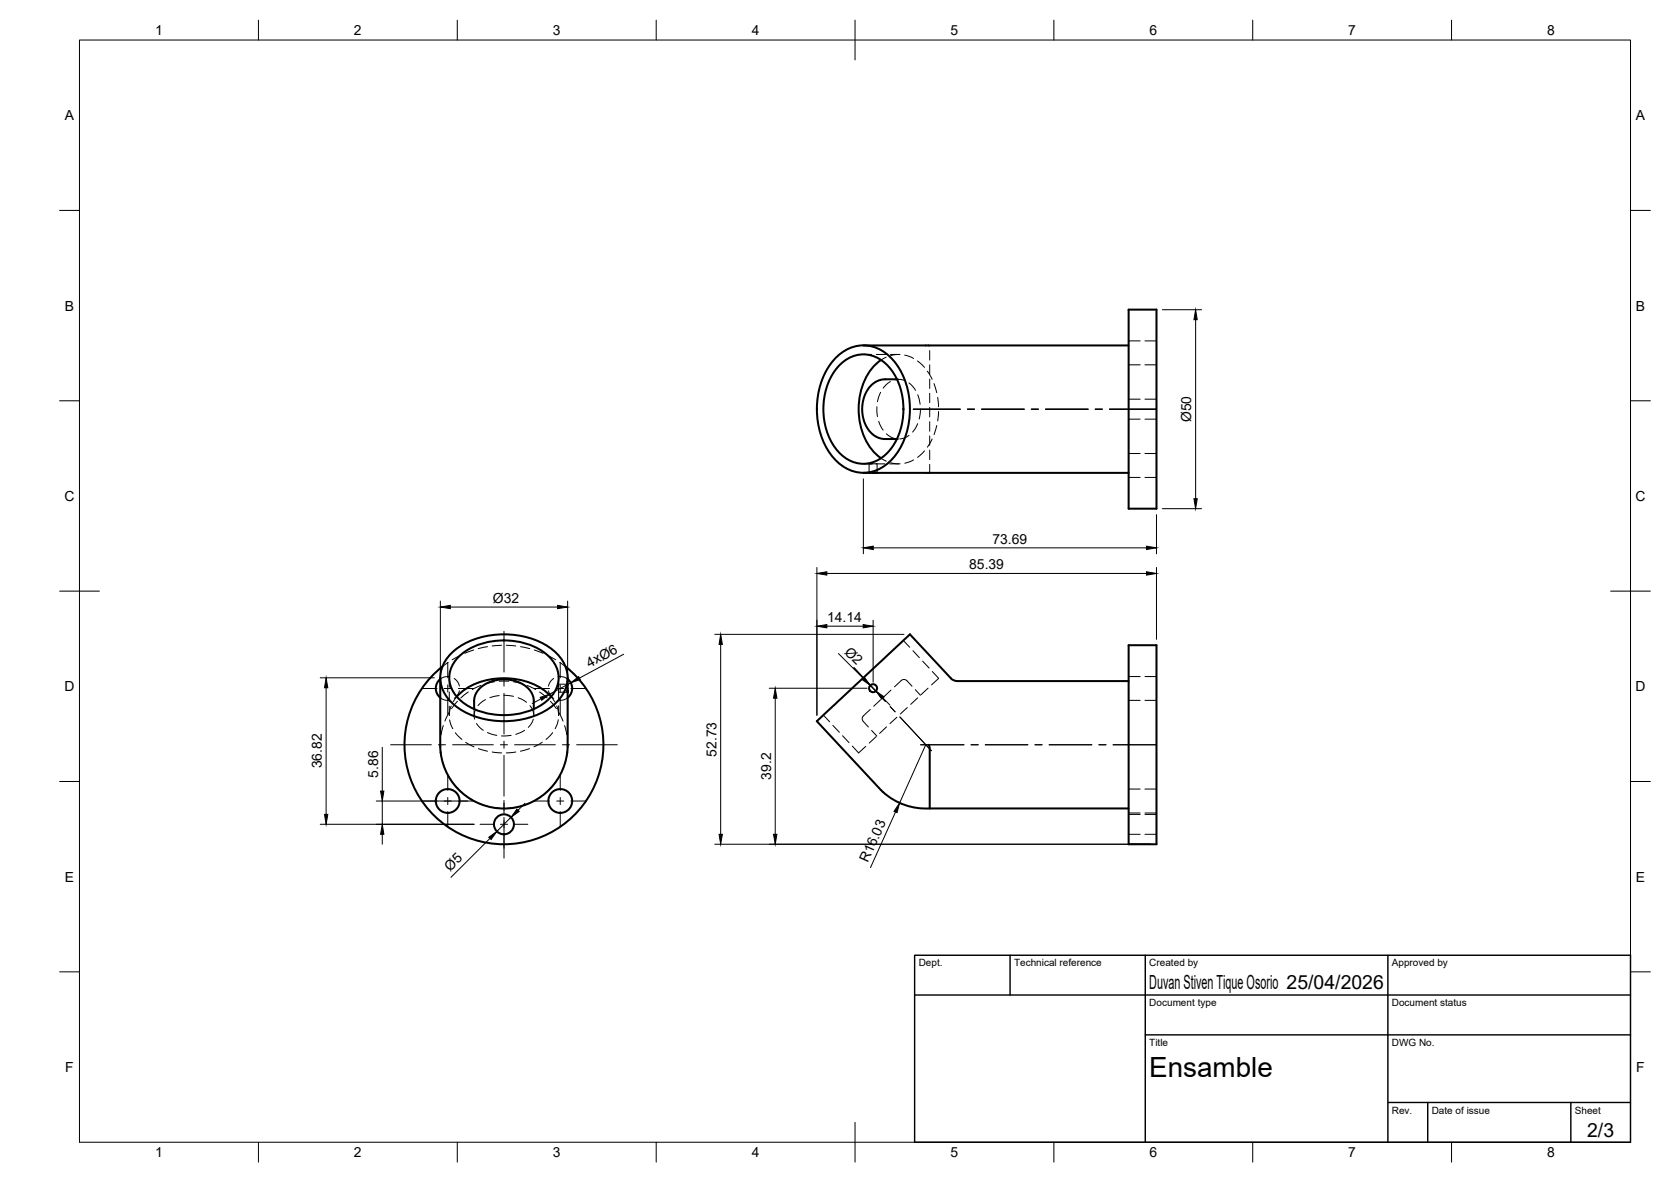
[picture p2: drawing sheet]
<svg xmlns="http://www.w3.org/2000/svg" width="420mm" height="297mm" viewBox="0 0 420 297" stroke-linecap="round" stroke-linejoin="round" font-family="sans-serif">
<!-- layer: Visible -->
<g fill="none" stroke="#000" stroke-width=".51">
<path d="M283.8 77.8h7v50h-7zM210.2 89.9a9.4 9.4 0 0 1 14.7 1 20.2 20.2 0 0 1 0 23.8 9.5 9.5 0 0 1-15.6 0 20.2 20.2 0 0 1 0-23.8zM210.8 92.1a8.2 8.2 0 0 1 13.4 1 17.3 17.3 0 0 1-.8 20.4 8.2 8.2 0 0 1-13.4-1 17.3 17.3 0 0 1 .8-20.4zM217.1 86.8h66.7M221.5 90.5a15.1 15.1 0 0 0-5.6 13.6 14.6 14.6 0 0 0 5.6 11M225.5 95.3l-3.9 .1-1.2 .4-.9 .7-1 1-1 1.7-.6 1.9-.1 1.3 .1 1.9 .4 1.7 .8 1.7 1.1 1.3 1.2 .8 1.2 .4 3.9 .1M219.5 118.8h1h-3.4M220.2 118.8h63.6M110.7 170.3l.1 18.8M110.7 170.6a3 3 0 0 0 0 4.7M111.3 167.5a25 25 0 0 0-3 36.6 25 25 0 0 0 36.8 0 25 25 0 0 0-2.9-36.6M113.8 163.9a20.8 20.8 0 0 1 19.5-3.5 13.3 13.3 0 0 1 9.1 7.6 8.6 8.6 0 0 1-3.8 9.6 21.4 21.4 0 0 1-23.8 0 8.4 8.4 0 0 1-2.7-11.8z"/>
<path d="M114.9 175.1a16.8 16.8 0 0 1 15.4-4.3 14.5 14.5 0 0 1 8.3 4.3M115.1 165.3a17.5 17.5 0 0 1 17.7-3.4 10.6 10.6 0 0 1 7.6 7.3 7.9 7.9 0 0 1-4 7.8 18.3 18.3 0 0 1-20.4-.8 7.1 7.1 0 0 1-.9-10.9zM119.2 178.2l.1-2.9 .4-1.1 .8-1.1 1.3-1.1 1.3-.6 1.5-.5 2-.2 1.6 .1 1.8 .5 1.2 .5 1.5 1.1 .9 1.1 .5 1.3 .1 2.9M142.7 170.3v3.7v-1.1M142.7 173.7v14a16 16 0 0 1-15.3 15.5 16 16 0 0 1-16.6-14.1M142.7 170.6a3 3 0 0 1 0 4.7M283.8 162.1h7v50.1h-7zM283.8 171.2l-43.6-.1-1.1-.6-10.3-11.1-23.4 21.8 16.2 17.4a16 16 0 0 0 12.2 4.6M233.5 187.2l.3 .7v15.3M233.8 203.2h50"/>
<circle cx="219.5" cy="173" r="1"/>
<circle cx="112.6" cy="201.3" r="3"/>
<circle cx="126.7" cy="207.2" r="2.51"/>
<circle cx="140.9" cy="201.3" r="3"/>
</g>
<!-- layer: Hidden -->
<g fill="none" stroke="#000" stroke-width=".25">
<path d="M217.1 89.1h2M220.3 89.1h2.4M221.4 98.6l-.8 2.4M222.8 89.8l-1.3 .7M223.9 95.9l-.7 .4-1.1 1.2M223.9 89.1h2.1M225 95.4h1.5l1 .2M225.5 95.3h.5M226.3 89.1l-2.4 .3M227.5 89.2l2.2 .9M228.6 96.2l1 1 .6 .9M230.7 90.7l1.8 1.6"/>
<path d="M230.8 99.2l.6 2.4M233.2 93.3l1.2 2M233.5 86.8l.3 .1M233.8 98.8v2.4M233.8 95.3v2.3M233.8 91.7v2.4M233.8 88.1v2.4M234.8 96.4l.7 2.3M235.8 99.9l.2 2.3M283.8 85.7h2.9M283.8 91.7h2.9M287.9 85.7h2.9"/>
<path d="M287.9 91.7h2.9M217.1 116.6h1.7M218.5 118.8h.3zM218.5 116.6v2.2M218.8 118.8h.7M219.3 116.6h-.8h2v2.2M220.2 116.6h2.3M220.5 102.2l.1 2.5M220.9 105.9l1.2 2.2M221.5 115.2l1.3 .7M222.9 109l1.4 1 .7 .2M223.7 116.6h2.3"/>
<path d="M224 116.3l2.3 .3M225.5 110.3h.5M228.6 109.4l-1 .6-1.3 .3M229.7 115.6l-2.2 .8M230.7 106.5l-1.2 2.1M231.4 102.8l-.3 2.5M232.5 113.3l-1.8 1.6M233.8 116.7v2.1h-.3M233.8 113.1v2.4M233.8 109.5v2.4M233.8 106v2.4M233.8 102.4v2.4"/>
<path d="M234.4 110.3l-1.2 2.1M235.5 106.9l-.7 2.3M236 103.4l-.2 2.4M283.8 100.3h2.9M283.8 105.3h2.9M283.8 114h2.9M283.8 120h2.9M287.9 100.3h2.9M287.9 105.3h2.9M287.9 114h2.9M287.9 120h2.9M110.7 175.4l1.4 .6 1-.1"/>
<path d="M112.7 166.5l-1.4 1M112.9 179.1l-1 2.1M113 170.3v2.4M113 173.9v2.4M113 177.5v2.3M113.1 170.1l-1.5 .1-.9 .5M113.5 177.4l-.5 2.3M114.2 170.5l.9 .9 .4 1M114.9 175.1l-.9 1.2M115 176.2l-1.5 1.9M115.5 173.6l-.4 1.1-.9 .8M115.8 164.7l-2.1 1.1"/>
<path d="M117.8 173.9l-1.9 1.5M119.1 163.4l-2.2 .8M119.2 178.2v1.6M119.5 178.4l-.2 .9v1.4M120.9 172.3l-2.2 1M122.1 175.8l-1 .6-.9 .9M122.6 162.5l-2.4 .5M124.3 171.3l-2.3 .6M125.5 174.8l-2.3 .5M125.5 171.2h2.4M126.1 162.2l-2.4 .1M126.7 174.7l2.4 .3"/>
<path d="M127.3 162.2l2.4 .1M129.1 171.3l2.3 .6M130.3 175.4l2.1 1.1M130.9 162.5l2.3 .5M132.5 172.3l2.2 1M133.3 177.3l.6 1 .3 1.2M134.2 178.2v1.6M134.3 163.4l2.3 .8M135.7 173.9l1.9 1.5M137.6 164.7l2.1 1.1M137.9 173.6l.4 1.1 .9 .8M138.4 176.2l1.5 1.9"/>
<path d="M138.6 175.1l.8 1.2M139.2 170.5l-.9 .9-.4 1M140 177.4l.5 2.3M140.3 170.1l1.6 .1 .8 .5M140.4 172.5l.1-.6-.1 2.1 .1-.3M140.4 171.9h2.3M140.4 174h2.3M140.5 170.3v1.9M140.5 173.7v2.5M140.5 177.4v2.4M140.5 179.1l1.1 2.1M140.7 166.5l1.5 1"/>
<path d="M142.7 172.2v-.3v1M142.7 175.4l-1.3 .6h-1.1M207 179.7l1.6 1.7M218.8 178.3l-1.7 1.6a.99 .99 0 0 0 0 1.4l1.3 1.4M221.4 175.9l-1.7 1.6M224 173.4l-1.7 1.6M227.1 161l1.6 1.7M228.1 177.8l-1.7 1.6M229.3 172.5l-1.3-1.4a1.22 1.22 0 0 0-1.9 .4l-1.2 1.1M229.6 163.5l1.6 1.8M230.1 173.3l1.3 1.4M230.7 175.4l-1.7 1.6"/>
<path d="M232 166.1l1.6 1.8M233.4 172.9l-1.8 1.7M234.4 168.7l1.6 1.8-1.8 1.6M283.8 170h2.9M283.8 176h2.9M287.9 170h2.9M287.9 176h2.9M110.8 185.9l-.1 2.4 .3 1.9M111.3 191.4l.8 2.2M111.5 182.3l-.6 2.4M112.6 194.7l1.3 2M113.1 180.9l.8 2.2"/>
<path d="M114.5 184.1l1.6 1.7M114.6 197.6l1.7 1.7M117.1 186.5l2.1 1.2M119.8 181.8l.8 1 .9 .7M120.3 188.1l2.3 .7M122.6 184.1l2.3 .7M123.8 189l2.3 .2M128.5 184.8l-2.4 .1M129.7 189l-2.4 .2M131.9 183.5l-2.2 1M133.1 188.1l-2.2 .7M134.1 180.7l-.5 1.2-.8 .9"/>
<path d="M136.3 186.5l-2 1.2M138.8 197.6l-1.7 1.7M138.9 184.1l-1.6 1.7M140.4 180.9l-.8 2.2M140.8 194.7l-1.2 2M142 182.3l.5 2.4M142.1 191.4l-.7 2.2M142.7 185.9v2.1l-.3 2.2M209.4 182.3l1.7 1.7M211.9 184.9l1.6 1.7M214.3 187.5l1.6 1.7 1.8-1.6M219.2 183.6l1.3 1.4"/>
<path d="M220.3 185.1l-1.8 1.6M222.9 182.7l-1.7 1.6M225.5 180.2l-1.7 1.7M283.8 198.3h2.9M287.9 198.3h2.9M117.3 200.1l2 1.2M120.4 201.8l2.2 .8M123.8 202.9l2.3 .2M129.7 202.9l-2.4 .2M133.1 201.8l-2.3 .8M136.2 200.1l-2 1.2M283.8 204.7h2.9"/>
<path d="M283.8 209.7h2.9M283.8 204.3h2.9M287.9 204.7h2.9M287.9 209.7h2.9M287.9 204.3h2.9"/>
</g>
<!-- layer: BORDER -->
<g fill="none" stroke="#000" stroke-width=".25">
<path d="M20 10.1h390v276.9h-390zM65 5.1v5M115 5.1v5M165 5.1v5M215 5.1v10M265 5.1v5M315 5.1v5M365 5.1v5M15 52.9h5M410 52.9h5M15 100.7h5M410 100.7h5"/>
<path d="M15 148.6h10M405 148.6h10M15 196.4h5M410 196.4h5M15 244.2h5M410 244.2h5M65 287v5M115 287v5M165 287v5M215 282.1v9.9M265 287v5M315 287v5"/>
<path d="M365 287v5"/>
</g>
<!-- layer: TITLEBLOCK -->
<path d="M230 240.1h180v46.9h-180zM230 250h180M254 240.1v9.9M288 240.1v46.9M349 240.1v46.9M288 260.1h122M349 277.1h61M359 277.1v9.9M395 277.1v9.9" fill="none" stroke="#000" stroke-width=".36"/>
<!-- layer: Smart Centers -->
<g fill="none" stroke="#000" stroke-width=".25">
<path d="M229.6 102.8h11.8M243.2 102.8h1.8M246.8 102.8h10.7M259.3 102.8h1.8M262.9 102.8h10.7M275.4 102.8h1.8M279 102.8h11.8M126.7 158.7v10.2M106.1 173h3.8M111.7 173h1.8M112.6 166.5v3.8M112.6 172.1v1.8"/>
<path d="M112.6 175.7v3.8M115.3 173h3.8M126.7 170.7v1.8M126.7 174.3v10.2M134.4 173h3.8M140 173h1.8M140.9 166.5v3.8M140.9 172.1v1.8M140.9 175.7v3.8M143.5 173h3.9M214.7 167.8l7.9 8.5M223.8 177.6l1.3 1.3"/>
<path d="M98.2 187.2h10.3M110.2 187.2h1.8M112.6 194.8v3.8M113.8 187.2h10.2M125.8 187.2h1.8M126.7 186.3v1.8M126.7 189.8v10.3M129.4 187.2h10.2M140.9 194.8v3.8M141.4 187.2h1.8M145 187.2h10.2M226.3 180.2l7.9 8.5"/>
<path d="M231.5 187.2h10.9M244.2 187.2h1.8M247.7 187.2h10.7M260.2 187.2h1.8M263.8 187.2h10.7M276.3 187.2h1.8M279.9 187.2h10.9M106.1 201.3h3.8M111.7 201.3h1.8M112.6 200.4v1.8M112.6 204v3.8M115.3 201.3h3.8"/>
<path d="M120.7 207.1h3.3M125.8 207.1h1.8M126.7 201.2v3.3M126.7 205.4v10.3M129.4 207.1h3.3M134.4 201.3h3.8M140 201.3h1.8M140.9 200.4v1.8M140.9 204v3.8M143.5 201.3h3.9"/>
</g>
<!-- layer: FD_Dimensions -->
<g fill="none" stroke="#000" stroke-width=".25">
<path d="M292.3 77.8h9.8M300.6 80.3v45M217.1 120.3v18.9M219.6 137.7h68.7M290.8 129.3v9.9M292.3 127.8h9.8M110.7 151.1v35.1M113.2 152.6h27M142.7 151.1v35.1M179.7 159.4h47.6M205.4 142.6v37.2M207.9 144.1h80.4"/>
<path d="M207.9 157.4h9.1M219.5 155.9v15.6M290.8 142.6v18.1M80.5 170.3h28.7M82 172.8v31.8M136 175.6l-2.2 1.2M143.5 171.6l-5.3 2.8M156.8 164.4l-11.1 6M181.2 161.9v47.8M193.4 173h24.6M194.9 175.5v34.2M210.8 164.2l6.3 6.3"/>
<path d="M218.8 172.2l1.4 1.5M222 175.4l1.8 1.8M96.1 187.8v11M232.8 187.2l-6.6 14.6M80.5 207.1h38.7M94.6 201.3h23M96.1 201.3v5.8M96.1 209.7v2.5M123.2 210.7l-9.8 9.8M128.5 205.4l-3.6 3.5M132 201.9l-1.7 1.7M179.7 212.2h109.6"/>
<path d="M225.2 204.1l-6.3 13.9"/>
</g>
<g fill="#000" stroke="#000" stroke-width=".25">
<path d="M300.6 77.8l.4 2.5h-.8zM217.1 137.7l2.5-.4v.8zM288.3 137.3l2.5 .4-2.5 .4zM300.2 125.3h.8l-.4 2.5zM110.7 152.6l2.5-.5v.9zM140.2 152.1l2.5 .5-2.5 .4zM205.4 144.1l2.5-.4v.8zM205.4 157.4l2.5-.4v.8zM217 157l2.5 .4-2.5 .4zM288.3 143.7l2.5 .4-2.5 .4zM82 170.3l.4 2.5h-.8zM135.8 175.2l2.4-.8-2 1.6z"/>
<path d="M143.5 171.6l2-1.6 .4 .8zM181.2 159.4l.4 2.5h-.8zM194.9 173l.4 2.5h-.8zM216.8 170.8l.6-.6 1.4 2zM220.2 173.7l2.1 1.4-.6 .6zM95.7 198.8h.8l-.4 2.5zM81.6 204.6h.8l-.4 2.5zM96.1 207.1l.4 2.6h-.8zM122.9 210.4l2-1.5-1.4 2.1zM130 203.3l.6 .6-2.1 1.5zM180.8 209.7h.8l-.4 2.5zM194.5 209.7h.8l-.4 2.5z"/>
<path d="M226.2 201.8l-.6 2.4-.8-.3z"/>
</g>
<text font-size="7" x="289" y="270.6">Ensamble</text>
<g font-size="4.9">
<text x="289" y="248.5">Duvan Stiven Tique Osorio 25/04/2026</text>
<text x="399.1" y="285.7">2/3</text>
</g>
<g font-size="3.5">
<text x="39" y="8.8">1</text>
<text x="89" y="8.8">2</text>
<text x="139" y="8.8">3</text>
<text x="189" y="8.8">4</text>
<text x="239" y="8.8">5</text>
<text x="289" y="8.8">6</text>
<text x="339" y="8.8">7</text>
<text x="389" y="8.8">8</text>
<text x="16.3" y="30.2">A</text>
<text x="411.3" y="30.2">A</text>
<text x="16.3" y="78">B</text>
<text x="411.3" y="78">B</text>
<text x="299.5" y="106.1" transform="rotate(-90 299.5 106.1)">Ø50</text>
<text x="16.2" y="125.9">C</text>
<text x="411.2" y="125.9">C</text>
<text x="249.6" y="136.6">73.69</text>
<text x="243.7" y="143.1">85.39</text>
<text x="124" y="151.5">Ø32</text>
<text x="208" y="156.4">14.14</text>
<text x="148.2" y="167.8" transform="rotate(-28 148.2 167.8)">4xØ6</text>
<text x="212.2" y="164.1" transform="rotate(45 212.2 164.1)">Ø2</text>
<text x="16.2" y="173.7">D</text>
<text x="411.2" y="173.7">D</text>
<text x="180.2" y="190.1" transform="rotate(-90 180.2 190.1)">52.73</text>
<text x="81" y="193.1" transform="rotate(-90 81 193.1)">36.82</text>
<text x="95.1" y="195.4" transform="rotate(-90 95.1 195.4)">5.86</text>
<text x="193.9" y="195.9" transform="rotate(-90 193.9 195.9)">39.2</text>
<text x="16.3" y="221.6">E</text>
<text x="113.2" y="219.1" transform="rotate(-45 113.2 219.1)">Ø5</text>
<text x="218.2" y="216.9" transform="rotate(-66 218.2 216.9)">R16.03</text>
<text x="411.3" y="221.6">E</text>
<text x="16.4" y="269.4">F</text>
<text x="411.4" y="269.4">F</text>
<text x="39" y="290.8">1</text>
<text x="89" y="290.8">2</text>
<text x="139" y="290.8">3</text>
<text x="189" y="290.8">4</text>
<text x="239" y="290.8">5</text>
<text x="289" y="290.8">6</text>
<text x="339" y="290.8">7</text>
<text x="389" y="290.8">8</text>
</g>
<g font-size="2.5">
<text x="231" y="242.9">Dept.</text>
<text x="255" y="242.9">Technical reference</text>
<text x="289" y="242.9">Created by</text>
<text x="350" y="242.9">Approved by</text>
<text x="289" y="252.8">Document type</text>
<text x="350" y="252.8">Document status</text>
<text x="289" y="262.9">Title</text>
<text x="350" y="262.9">DWG No.</text>
<text x="350" y="279.9">Rev.</text>
<text x="360" y="279.9">Date of issue</text>
<text x="396" y="279.9">Sheet</text>
</g>
</svg>
